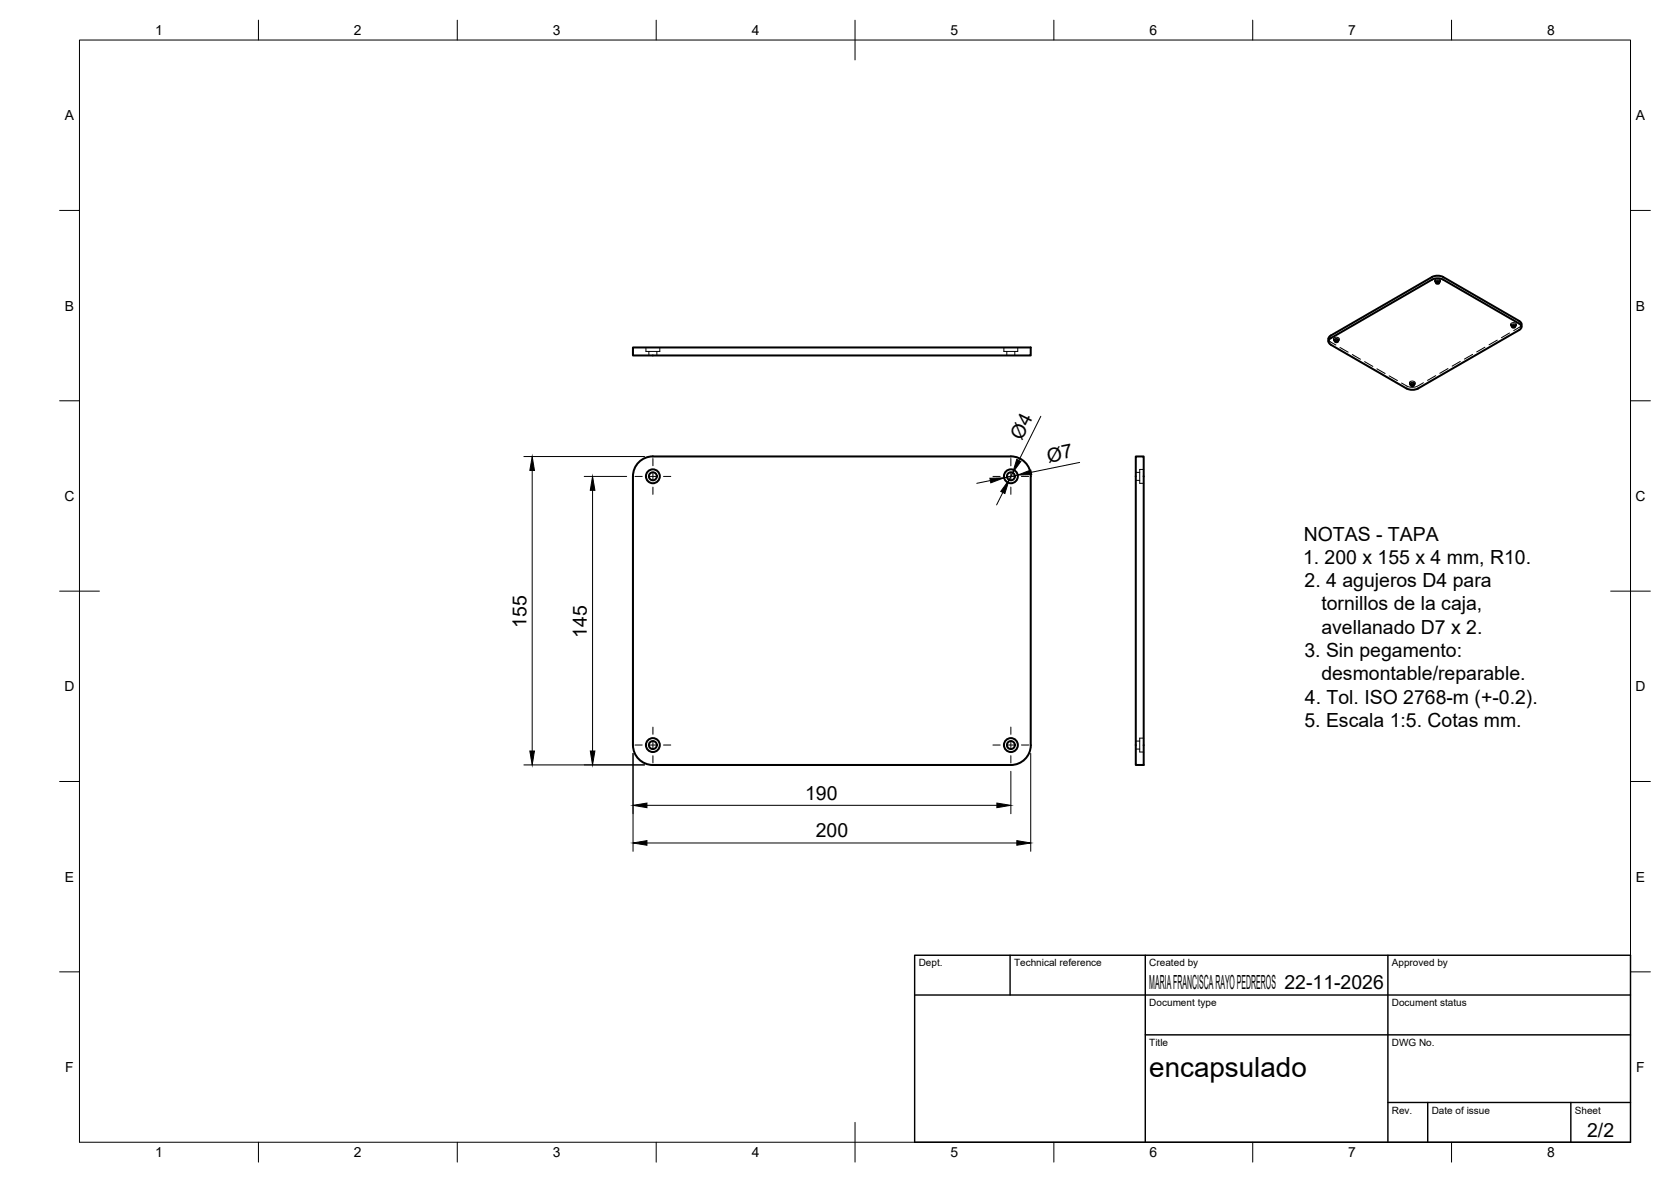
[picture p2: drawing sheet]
<svg xmlns="http://www.w3.org/2000/svg" width="420mm" height="297mm" viewBox="0 0 420 297" stroke-linecap="round" stroke-linejoin="round" font-family="sans-serif">
<!-- layer: Visible -->
<g fill="none" stroke="#000" stroke-width=".51">
<path d="M361.1 71l.5-.1 .3 .3-.5 .1zM361.2 70.9h.6M159.2 87.3h100v2h-100zM334.6 84.3l-.2 .2a1.28 1.28 0 0 0-.4 1.3M335.7 85.7l.4-.1 .3 .2-.5 .2zM335.8 85.6h.5M354.7 96.8l.5-.2 .3 .3-.5 .1zM354.8 96.7h.6M356.5 97.6l-1.4 .4-1.4-.4-19.1-11a.86 .86 0 0 1-.6-.8 .86 .86 0 0 1 .6-.8l25.5-14.7 1.4-.4 1.4 .4 19.5 11.3a.83 .83 0 0 1-.4 1.3l-25.5 14.7M380.2 82.1l.5-.2 .2 .3-.4 .1zM380.3 81.9h.5M382.6 82.1a1.22 1.22 0 0 0-.6-1.4l-19.1-11.1-.9-.3h-1l-.9 .3-25.5 14.7"/>
<path d="M164.1 114.7h90.1M164.2 114.7a5 5 0 0 0-5 5v67.5a5 5 0 0 0 5 5h90M254.2 114.7a5 5 0 0 1 5 5v67.5a5 5 0 0 1-5 5M285.6 114.7h2v77.5h-2z"/>
<circle cx="164.2" cy="119.7" r="1.01"/>
<circle cx="164.2" cy="119.7" r="1.75"/>
<circle cx="254.2" cy="119.7" r="1.01"/>
<circle cx="254.2" cy="119.7" r="1.75"/>
<circle cx="164.2" cy="187.2" r="1.01"/>
<circle cx="164.2" cy="187.2" r="1.75"/>
<circle cx="254.2" cy="187.2" r="1.01"/>
<circle cx="254.2" cy="187.2" r="1.75"/>
</g>
<!-- layer: Hidden -->
<g fill="none" stroke="#000" stroke-width=".25">
<path d="M360.8 70.4v.4M360.8 70.6a.77 .77 0 0 1 1.3 .3 .74 .74 0 0 1-.7 .3 .74 .74 0 0 1-.6-.6zM360.8 70.3a.77 .77 0 0 1 1.3 .3 .75 .75 0 0 1-.7 .3 .75 .75 0 0 1-.6-.6zM361.1 70.8v.3M361.2 70.9a.3 .3 0 0 1 .3-.4 .3 .3 0 0 1 .3 .4M361.9 70.8v.3M362.2 70.4v.4M162.4 87.3v1h3.5v-1M163.2 88.3v1M165.2 88.3v1M252.4 87.3v1h3.5v-1M253.2 88.3v1"/>
<path d="M255.2 88.3v1M334 85.1l.4 .7 1.5 .9M335.3 85.1v.4M335.4 85.3a.68 .68 0 0 1 .8-.3 .68 .68 0 0 1 .4 .6 .72 .72 0 0 1-.7 .3 .72 .72 0 0 1-.5-.6zM335.4 84.9a.69 .69 0 0 1 .8-.2 .69 .69 0 0 1 .4 .6 .72 .72 0 0 1-.7 .3 .72 .72 0 0 1-.5-.6zM335.6 85.5v.3M335.7 85.6a.3 .3 0 0 1 .3-.4 .3 .3 0 0 1 .3 .4M336.4 85.5v.3M336.7 85.1v.4M336.9 87.3l2.1 1.2M340 89.1l2.1 1.2M343.1 90.9l2.1 1.2"/>
<path d="M346.2 92.7l2.1 1.2M349.3 94.5l2.1 1.1M354.4 96.2v.3M354.5 96.3a.68 .68 0 0 1 .7-.3 .68 .68 0 0 1 .5 .7 .72 .72 0 0 1-.7 .2 .72 .72 0 0 1-.5-.5zM354.5 96a.69 .69 0 0 1 .8-.3 .69 .69 0 0 1 .4 .7 .72 .72 0 0 1-.7 .2 .72 .72 0 0 1-.5-.6zM354.7 96.5v.3M354.8 96.7a.3 .3 0 0 1 .3-.4 .3 .3 0 0 1 .3 .4M355.5 96.5v.3M355.8 96.2v.3M357.9 96.2l-1.4 .8a3.1 3.1 0 0 1-2.8 0l-1.3-.7M361 94.4l-2.1 1.2M364.1 92.6l-2.1 1.2"/>
<path d="M367.2 90.8l-2.1 1.2M370.3 89.1l-2.1 1.1M373.4 87.3l-2.1 1.1M376.5 85.5l-2.1 1.2M379.6 83.7l-2.1 1.2M379.9 81.5v.3M380 81.6a.68 .68 0 0 1 .7-.3 .68 .68 0 0 1 .5 .7 .73 .73 0 0 1-.8 .2 .73 .73 0 0 1-.5-.6zM380 81.3a.68 .68 0 0 1 .7-.3 .68 .68 0 0 1 .5 .6 .73 .73 0 0 1-.8 .3 .73 .73 0 0 1-.5-.6zM380.2 81.8v.3M380.3 82a.3 .3 0 0 1 .3-.4 .3 .3 0 0 1 .3 .4M381 81.8v.3M381.3 81.5v.3"/>
<path d="M382.6 81.5l-.4 .7-1.6 .9M285.6 118.7h1M287.6 118h-1v3.5h1M285.6 120.7h1M285.6 186.2h1M285.6 188.2h1M287.6 185.5h-1v3.5h1"/>
</g>
<!-- layer: BORDER -->
<g fill="none" stroke="#000" stroke-width=".25">
<path d="M20 10.1h390v276.9h-390zM65 5.1v5M115 5.1v5M165 5.1v5M215 5.1v10M265 5.1v5M315 5.1v5M365 5.1v5M15 52.9h5M410 52.9h5M15 100.7h5M410 100.7h5"/>
<path d="M15 148.6h10M405 148.6h10M15 196.4h5M410 196.4h5M15 244.2h5M410 244.2h5M65 287v5M115 287v5M165 287v5M215 282.1v9.9M265 287v5M315 287v5"/>
<path d="M365 287v5"/>
</g>
<!-- layer: TITLEBLOCK -->
<path d="M230 240.1h180v46.9h-180zM230 250h180M254 240.1v9.9M288 240.1v46.9M349 240.1v46.9M288 260.1h122M349 277.1h61M359 277.1v9.9M395 277.1v9.9" fill="none" stroke="#000" stroke-width=".36"/>
<!-- layer: Smart Centers -->
<g fill="none" stroke="#000" stroke-width=".25">
<path d="M159.7 119.7h1.8M163.3 119.7h1.8M164.2 115.2v1.9M164.2 118.8v1.8M166.8 119.7h1.9M249.7 119.7h1.8M253.3 119.7h1.8M254.2 115.2v1.9M254.2 118.8v1.8M256.8 119.7h1.9M164.2 122.4v1.8M254.2 122.4v1.8"/>
<path d="M159.7 187.2h1.8M163.3 187.2h1.8M164.2 182.7v1.8M164.2 186.3v1.8M164.2 189.9v1.8M166.8 187.2h1.9M249.7 187.2h1.8M253.3 187.2h1.8M254.2 182.7v1.8M254.2 186.3v1.8M254.2 189.9v1.8M256.8 187.2h1.9"/>
</g>
<!-- layer: FD_Dimensions -->
<g fill="none" stroke="#000" stroke-width=".25">
<path d="M131.7 114.7h30.4M133.8 118.2v70.5M146.9 119.7h10.7M254.6 118.8l-.9 1.8M255.9 119.4l-3.4 .7M261.7 104.6l-5.5 11.1M271.5 116.2l-12.2 2.5M149 123.2v65.5M249 120.8l-3.4 .7M252.2 123.7l-1.6 3.2M131.7 192.2h30.4M159.2 189.3v24.6"/>
<path d="M254.2 193.8v10.7M259.2 189.3v24.6M162.7 211.8h93M162.7 202.4h88"/>
</g>
<path d="M133.8 114.7l.6 3.5h-1.2zM255.7 115.5l1 .5-2.1 2.8zM255.9 119.4l3.3-1.3 .2 1.2zM149 119.7l.6 3.5h-1.2zM248.9 120.2l3.6-.1-3.4 1.2zM253.7 120.6l-1 3.4-1.1-.5zM133.2 188.7h1.2l-.6 3.5zM148.4 188.7h1.2l-.6 3.5zM159.2 211.8l3.5-.5v1.1zM159.2 202.4l3.5-.6v1.2zM250.7 201.8l3.5 .6-3.5 .6zM255.7 211.3l3.5 .5-3.5 .6z" fill="#000" stroke="#000" stroke-width=".25"/>
<text font-size="7" x="289" y="270.6">encapsulado</text>
<g font-size="4.9">
<text x="256.9" y="110.8" transform="rotate(-63 256.9 110.8)">Ø4</text>
<text x="263.6" y="116.2" transform="rotate(-12 263.6 116.2)">Ø7</text>
<text x="327.8" y="135.8">NOTAS - TAPA</text>
<text x="327.6" y="141.7">1. 200 x 155 x 4 mm, R10.</text>
<text x="328" y="147.5">2. 4 agujeros D4 para</text>
<text x="332.2" y="153.4">tornillos de la caja,</text>
<text x="132.4" y="157.7" transform="rotate(-90 132.4 157.7)">155</text>
<text x="147.5" y="160.2" transform="rotate(-90 147.5 160.2)">145</text>
<text x="332.2" y="159.2">avellanado D7 x 2.</text>
<text x="328" y="165.1">3. Sin pegamento:</text>
<text x="332.2" y="171">desmontable/reparable.</text>
<text x="328.1" y="176.9">4. Tol. ISO 2768-m (+-0.2).</text>
<text x="328" y="182.8">5. Escala 1:5. Cotas mm.</text>
<text x="202.4" y="200.9">190</text>
<text x="205.1" y="210.4">200</text>
<text x="289" y="248.5">MARIA FRANCISCA RAYO PEDREROS 22-11-2026</text>
<text x="399.1" y="285.7">2/2</text>
</g>
<g font-size="3.5">
<text x="39" y="8.8">1</text>
<text x="89" y="8.8">2</text>
<text x="139" y="8.8">3</text>
<text x="189" y="8.8">4</text>
<text x="239" y="8.8">5</text>
<text x="289" y="8.8">6</text>
<text x="339" y="8.8">7</text>
<text x="389" y="8.8">8</text>
<text x="16.3" y="30.2">A</text>
<text x="411.3" y="30.2">A</text>
<text x="16.3" y="78">B</text>
<text x="411.3" y="78">B</text>
<text x="16.2" y="125.9">C</text>
<text x="411.2" y="125.9">C</text>
<text x="16.2" y="173.7">D</text>
<text x="411.2" y="173.7">D</text>
<text x="16.3" y="221.6">E</text>
<text x="411.3" y="221.6">E</text>
<text x="16.4" y="269.4">F</text>
<text x="411.4" y="269.4">F</text>
<text x="39" y="290.8">1</text>
<text x="89" y="290.8">2</text>
<text x="139" y="290.8">3</text>
<text x="189" y="290.8">4</text>
<text x="239" y="290.8">5</text>
<text x="289" y="290.8">6</text>
<text x="339" y="290.8">7</text>
<text x="389" y="290.8">8</text>
</g>
<g font-size="2.5">
<text x="231" y="242.9">Dept.</text>
<text x="255" y="242.9">Technical reference</text>
<text x="289" y="242.9">Created by</text>
<text x="350" y="242.9">Approved by</text>
<text x="289" y="252.8">Document type</text>
<text x="350" y="252.8">Document status</text>
<text x="289" y="262.9">Title</text>
<text x="350" y="262.9">DWG No.</text>
<text x="350" y="279.9">Rev.</text>
<text x="360" y="279.9">Date of issue</text>
<text x="396" y="279.9">Sheet</text>
</g>
</svg>
